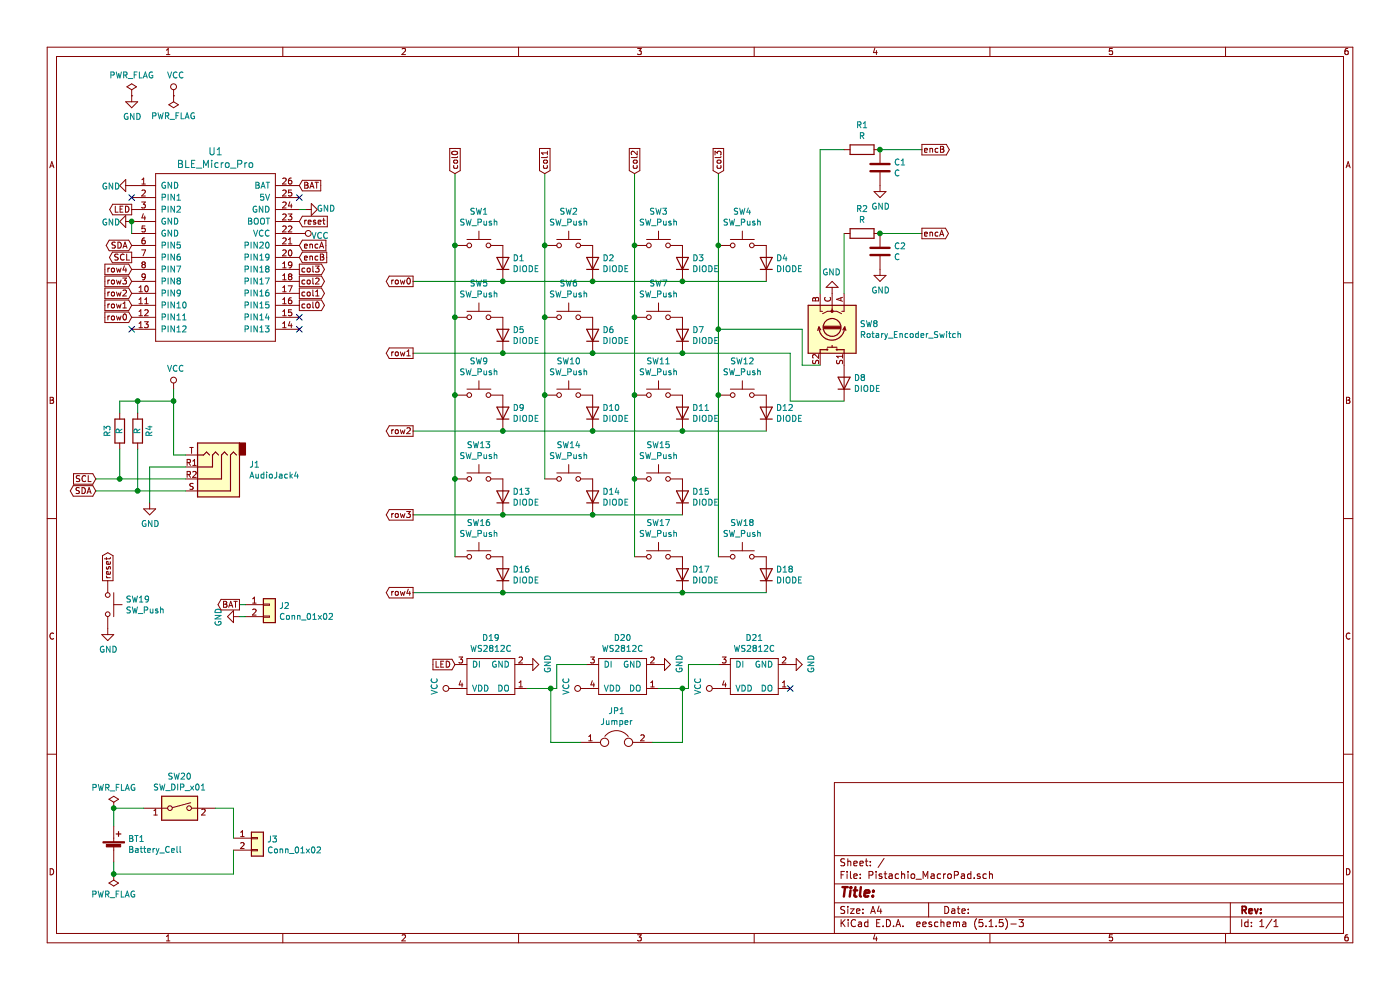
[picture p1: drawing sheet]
EESchema Schematic File Version 4
EELAYER 30 0
EELAYER END
$Descr A4 11693 8268
encoding utf-8
Sheet 1 1
Title ""
Date ""
Rev ""
Comp ""
Comment1 ""
Comment2 ""
Comment3 ""
Comment4 ""
$EndDescr
$Comp
L power:GND #PWR01
U 1 1
P 1100 800
F 0 "#PWR01" H 1100 550 50  0001 C CNN
F 1 "GND" H 1105 627 50  0000 C CNN
F 2 "" H 1100 800 50  0001 C CNN
F 3 "" H 1100 800 50  0001 C CNN
	1    1100 800 
	1    0    0    -1  
$EndComp
$Comp
L power:VCC #PWR02
U 1 1
P 1450 800
F 0 "#PWR02" H 1450 650 50  0001 C CNN
F 1 "VCC" H 1467 973 50  0000 C CNN
F 2 "" H 1450 800 50  0001 C CNN
F 3 "" H 1450 800 50  0001 C CNN
	1    1450 800 
	1    0    0    -1  
$EndComp
$Comp
L power:PWR_FLAG #FLG02
U 1 1
P 1450 800
F 0 "#FLG02" H 1450 875 50  0001 C CNN
F 1 "PWR_FLAG" H 1450 973 50  0000 C CNN
F 2 "" H 1450 800 50  0001 C CNN
F 3 "~" H 1450 800 50  0001 C CNN
	1    1450 800 
	-1   0    0    1   
$EndComp
$Comp
L power:PWR_FLAG #FLG01
U 1 1
P 1100 800
F 0 "#FLG01" H 1100 875 50  0001 C CNN
F 1 "PWR_FLAG" H 1100 973 50  0000 C CNN
F 2 "" H 1100 800 50  0001 C CNN
F 3 "~" H 1100 800 50  0001 C CNN
	1    1100 800 
	1    0    0    -1  
$EndComp
$Comp
L Device:Rotary_Encoder_Switch SW8
U 1 1
P 6950 2750
F 0 "SW8" V 6904 2980 50  0000 L CNN
F 1 "Rotary_Encoder_Switch" V 6995 2980 50  0000 L CNN
F 2 "kbd:PEC12R-4xxxF-Sxxxx" H 6800 2910 50  0001 C CNN
F 3 "~" H 6950 3010 50  0001 C CNN
	1    6950 2750
	0    1    1    0   
$EndComp
$Comp
L Switch:SW_Push SW1
U 1 1
P 4000 2050
F 0 "SW1" H 4000 2335 50  0000 C CNN
F 1 "SW_Push" H 4000 2244 50  0000 C CNN
F 2 "kbd:Kailh_socket_MX_optional" H 4000 2250 50  0001 C CNN
F 3 "~" H 4000 2250 50  0001 C CNN
	1    4000 2050
	1    0    0    -1  
$EndComp
$Comp
L Simulation_SPICE:DIODE D1
U 1 1
P 4200 2200
F 0 "D1" V 4154 2280 50  0000 L CNN
F 1 "DIODE" V 4245 2280 50  0000 L CNN
F 2 "kbd:D3_SMD_v2" H 4200 2200 50  0001 C CNN
F 3 "~" H 4200 2200 50  0001 C CNN
F 4 "Y" H 4200 2200 50  0001 L CNN "Spice_Netlist_Enabled"
F 5 "V" H 4200 2200 50  0001 L CNN "Spice_Primitive"
	1    4200 2200
	0    1    1    0   
$EndComp
$Comp
L Device:R R2
U 1 1
P 7200 1950
F 0 "R2" V 6993 1950 50  0000 C CNN
F 1 "R" V 7084 1950 50  0000 C CNN
F 2 "Resistor_SMD:R_0603_1608Metric_Pad1.05x0.95mm_HandSolder" V 7130 1950 50  0001 C CNN
F 3 "~" H 7200 1950 50  0001 C CNN
	1    7200 1950
	0    1    1    0   
$EndComp
$Comp
L Switch:SW_Push SW2
U 1 1
P 4750 2050
F 0 "SW2" H 4750 2335 50  0000 C CNN
F 1 "SW_Push" H 4750 2244 50  0000 C CNN
F 2 "kbd:Kailh_socket_MX_optional" H 4750 2250 50  0001 C CNN
F 3 "~" H 4750 2250 50  0001 C CNN
	1    4750 2050
	1    0    0    -1  
$EndComp
$Comp
L Simulation_SPICE:DIODE D2
U 1 1
P 4950 2200
F 0 "D2" V 4904 2280 50  0000 L CNN
F 1 "DIODE" V 4995 2280 50  0000 L CNN
F 2 "kbd:D3_SMD_v2" H 4950 2200 50  0001 C CNN
F 3 "~" H 4950 2200 50  0001 C CNN
F 4 "Y" H 4950 2200 50  0001 L CNN "Spice_Netlist_Enabled"
F 5 "V" H 4950 2200 50  0001 L CNN "Spice_Primitive"
	1    4950 2200
	0    1    1    0   
$EndComp
$Comp
L Switch:SW_Push SW3
U 1 1
P 5500 2050
F 0 "SW3" H 5500 2335 50  0000 C CNN
F 1 "SW_Push" H 5500 2244 50  0000 C CNN
F 2 "kbd:Kailh_socket_MX_optional" H 5500 2250 50  0001 C CNN
F 3 "~" H 5500 2250 50  0001 C CNN
	1    5500 2050
	1    0    0    -1  
$EndComp
$Comp
L Simulation_SPICE:DIODE D3
U 1 1
P 5700 2200
F 0 "D3" V 5654 2280 50  0000 L CNN
F 1 "DIODE" V 5745 2280 50  0000 L CNN
F 2 "kbd:D3_SMD_v2" H 5700 2200 50  0001 C CNN
F 3 "~" H 5700 2200 50  0001 C CNN
F 4 "Y" H 5700 2200 50  0001 L CNN "Spice_Netlist_Enabled"
F 5 "V" H 5700 2200 50  0001 L CNN "Spice_Primitive"
	1    5700 2200
	0    1    1    0   
$EndComp
$Comp
L Switch:SW_Push SW4
U 1 1
P 6200 2050
F 0 "SW4" H 6200 2335 50  0000 C CNN
F 1 "SW_Push" H 6200 2244 50  0000 C CNN
F 2 "kbd:Kailh_socket_MX_optional" H 6200 2250 50  0001 C CNN
F 3 "~" H 6200 2250 50  0001 C CNN
	1    6200 2050
	1    0    0    -1  
$EndComp
$Comp
L Simulation_SPICE:DIODE D4
U 1 1
P 6400 2200
F 0 "D4" V 6354 2280 50  0000 L CNN
F 1 "DIODE" V 6445 2280 50  0000 L CNN
F 2 "kbd:D3_SMD_v2" H 6400 2200 50  0001 C CNN
F 3 "~" H 6400 2200 50  0001 C CNN
F 4 "Y" H 6400 2200 50  0001 L CNN "Spice_Netlist_Enabled"
F 5 "V" H 6400 2200 50  0001 L CNN "Spice_Primitive"
	1    6400 2200
	0    1    1    0   
$EndComp
$Comp
L Switch:SW_Push SW5
U 1 1
P 4000 2650
F 0 "SW5" H 4000 2935 50  0000 C CNN
F 1 "SW_Push" H 4000 2844 50  0000 C CNN
F 2 "kbd:Kailh_socket_MX_optional" H 4000 2850 50  0001 C CNN
F 3 "~" H 4000 2850 50  0001 C CNN
	1    4000 2650
	1    0    0    -1  
$EndComp
$Comp
L Simulation_SPICE:DIODE D5
U 1 1
P 4200 2800
F 0 "D5" V 4154 2880 50  0000 L CNN
F 1 "DIODE" V 4245 2880 50  0000 L CNN
F 2 "kbd:D3_SMD_v2" H 4200 2800 50  0001 C CNN
F 3 "~" H 4200 2800 50  0001 C CNN
F 4 "Y" H 4200 2800 50  0001 L CNN "Spice_Netlist_Enabled"
F 5 "V" H 4200 2800 50  0001 L CNN "Spice_Primitive"
	1    4200 2800
	0    1    1    0   
$EndComp
$Comp
L Switch:SW_Push SW6
U 1 1
P 4750 2650
F 0 "SW6" H 4750 2935 50  0000 C CNN
F 1 "SW_Push" H 4750 2844 50  0000 C CNN
F 2 "kbd:Kailh_socket_MX_optional" H 4750 2850 50  0001 C CNN
F 3 "~" H 4750 2850 50  0001 C CNN
	1    4750 2650
	1    0    0    -1  
$EndComp
$Comp
L Simulation_SPICE:DIODE D6
U 1 1
P 4950 2800
F 0 "D6" V 4904 2880 50  0000 L CNN
F 1 "DIODE" V 4995 2880 50  0000 L CNN
F 2 "kbd:D3_SMD_v2" H 4950 2800 50  0001 C CNN
F 3 "~" H 4950 2800 50  0001 C CNN
F 4 "Y" H 4950 2800 50  0001 L CNN "Spice_Netlist_Enabled"
F 5 "V" H 4950 2800 50  0001 L CNN "Spice_Primitive"
	1    4950 2800
	0    1    1    0   
$EndComp
$Comp
L Switch:SW_Push SW7
U 1 1
P 5500 2650
F 0 "SW7" H 5500 2935 50  0000 C CNN
F 1 "SW_Push" H 5500 2844 50  0000 C CNN
F 2 "kbd:Kailh_socket_MX_optional" H 5500 2850 50  0001 C CNN
F 3 "~" H 5500 2850 50  0001 C CNN
	1    5500 2650
	1    0    0    -1  
$EndComp
$Comp
L Simulation_SPICE:DIODE D7
U 1 1
P 5700 2800
F 0 "D7" V 5654 2880 50  0000 L CNN
F 1 "DIODE" V 5745 2880 50  0000 L CNN
F 2 "kbd:D3_SMD_v2" H 5700 2800 50  0001 C CNN
F 3 "~" H 5700 2800 50  0001 C CNN
F 4 "Y" H 5700 2800 50  0001 L CNN "Spice_Netlist_Enabled"
F 5 "V" H 5700 2800 50  0001 L CNN "Spice_Primitive"
	1    5700 2800
	0    1    1    0   
$EndComp
$Comp
L Switch:SW_Push SW12
U 1 1
P 6200 3300
F 0 "SW12" H 6200 3585 50  0000 C CNN
F 1 "SW_Push" H 6200 3494 50  0000 C CNN
F 2 "kbd:Kailh_socket_MX_optional" H 6200 3500 50  0001 C CNN
F 3 "~" H 6200 3500 50  0001 C CNN
	1    6200 3300
	1    0    0    -1  
$EndComp
$Comp
L Simulation_SPICE:DIODE D12
U 1 1
P 6400 3450
F 0 "D12" V 6354 3530 50  0000 L CNN
F 1 "DIODE" V 6445 3530 50  0000 L CNN
F 2 "kbd:D3_SMD_v2" H 6400 3450 50  0001 C CNN
F 3 "~" H 6400 3450 50  0001 C CNN
F 4 "Y" H 6400 3450 50  0001 L CNN "Spice_Netlist_Enabled"
F 5 "V" H 6400 3450 50  0001 L CNN "Spice_Primitive"
	1    6400 3450
	0    1    1    0   
$EndComp
$Comp
L Switch:SW_Push SW9
U 1 1
P 4000 3300
F 0 "SW9" H 4000 3585 50  0000 C CNN
F 1 "SW_Push" H 4000 3494 50  0000 C CNN
F 2 "kbd:Kailh_socket_MX_optional" H 4000 3500 50  0001 C CNN
F 3 "~" H 4000 3500 50  0001 C CNN
	1    4000 3300
	1    0    0    -1  
$EndComp
$Comp
L Simulation_SPICE:DIODE D9
U 1 1
P 4200 3450
F 0 "D9" V 4154 3530 50  0000 L CNN
F 1 "DIODE" V 4245 3530 50  0000 L CNN
F 2 "kbd:D3_SMD_v2" H 4200 3450 50  0001 C CNN
F 3 "~" H 4200 3450 50  0001 C CNN
F 4 "Y" H 4200 3450 50  0001 L CNN "Spice_Netlist_Enabled"
F 5 "V" H 4200 3450 50  0001 L CNN "Spice_Primitive"
	1    4200 3450
	0    1    1    0   
$EndComp
$Comp
L Switch:SW_Push SW10
U 1 1
P 4750 3300
F 0 "SW10" H 4750 3585 50  0000 C CNN
F 1 "SW_Push" H 4750 3494 50  0000 C CNN
F 2 "kbd:Kailh_socket_MX_optional" H 4750 3500 50  0001 C CNN
F 3 "~" H 4750 3500 50  0001 C CNN
	1    4750 3300
	1    0    0    -1  
$EndComp
$Comp
L Simulation_SPICE:DIODE D10
U 1 1
P 4950 3450
F 0 "D10" V 4904 3530 50  0000 L CNN
F 1 "DIODE" V 4995 3530 50  0000 L CNN
F 2 "kbd:D3_SMD_v2" H 4950 3450 50  0001 C CNN
F 3 "~" H 4950 3450 50  0001 C CNN
F 4 "Y" H 4950 3450 50  0001 L CNN "Spice_Netlist_Enabled"
F 5 "V" H 4950 3450 50  0001 L CNN "Spice_Primitive"
	1    4950 3450
	0    1    1    0   
$EndComp
$Comp
L Switch:SW_Push SW11
U 1 1
P 5500 3300
F 0 "SW11" H 5500 3585 50  0000 C CNN
F 1 "SW_Push" H 5500 3494 50  0000 C CNN
F 2 "kbd:Kailh_socket_MX_optional" H 5500 3500 50  0001 C CNN
F 3 "~" H 5500 3500 50  0001 C CNN
	1    5500 3300
	1    0    0    -1  
$EndComp
$Comp
L Simulation_SPICE:DIODE D11
U 1 1
P 5700 3450
F 0 "D11" V 5654 3530 50  0000 L CNN
F 1 "DIODE" V 5745 3530 50  0000 L CNN
F 2 "kbd:D3_SMD_v2" H 5700 3450 50  0001 C CNN
F 3 "~" H 5700 3450 50  0001 C CNN
F 4 "Y" H 5700 3450 50  0001 L CNN "Spice_Netlist_Enabled"
F 5 "V" H 5700 3450 50  0001 L CNN "Spice_Primitive"
	1    5700 3450
	0    1    1    0   
$EndComp
$Comp
L Switch:SW_Push SW13
U 1 1
P 4000 4000
F 0 "SW13" H 4000 4285 50  0000 C CNN
F 1 "SW_Push" H 4000 4194 50  0000 C CNN
F 2 "kbd:Kailh_socket_MX_optional" H 4000 4200 50  0001 C CNN
F 3 "~" H 4000 4200 50  0001 C CNN
	1    4000 4000
	1    0    0    -1  
$EndComp
$Comp
L Simulation_SPICE:DIODE D13
U 1 1
P 4200 4150
F 0 "D13" V 4154 4230 50  0000 L CNN
F 1 "DIODE" V 4245 4230 50  0000 L CNN
F 2 "kbd:D3_SMD_v2" H 4200 4150 50  0001 C CNN
F 3 "~" H 4200 4150 50  0001 C CNN
F 4 "Y" H 4200 4150 50  0001 L CNN "Spice_Netlist_Enabled"
F 5 "V" H 4200 4150 50  0001 L CNN "Spice_Primitive"
	1    4200 4150
	0    1    1    0   
$EndComp
$Comp
L Switch:SW_Push SW14
U 1 1
P 4750 4000
F 0 "SW14" H 4750 4285 50  0000 C CNN
F 1 "SW_Push" H 4750 4194 50  0000 C CNN
F 2 "kbd:Kailh_socket_MX_optional" H 4750 4200 50  0001 C CNN
F 3 "~" H 4750 4200 50  0001 C CNN
	1    4750 4000
	1    0    0    -1  
$EndComp
$Comp
L Simulation_SPICE:DIODE D14
U 1 1
P 4950 4150
F 0 "D14" V 4904 4230 50  0000 L CNN
F 1 "DIODE" V 4995 4230 50  0000 L CNN
F 2 "kbd:D3_SMD_v2" H 4950 4150 50  0001 C CNN
F 3 "~" H 4950 4150 50  0001 C CNN
F 4 "Y" H 4950 4150 50  0001 L CNN "Spice_Netlist_Enabled"
F 5 "V" H 4950 4150 50  0001 L CNN "Spice_Primitive"
	1    4950 4150
	0    1    1    0   
$EndComp
$Comp
L Switch:SW_Push SW15
U 1 1
P 5500 4000
F 0 "SW15" H 5500 4285 50  0000 C CNN
F 1 "SW_Push" H 5500 4194 50  0000 C CNN
F 2 "kbd:Kailh_socket_MX_optional" H 5500 4200 50  0001 C CNN
F 3 "~" H 5500 4200 50  0001 C CNN
	1    5500 4000
	1    0    0    -1  
$EndComp
$Comp
L Simulation_SPICE:DIODE D15
U 1 1
P 5700 4150
F 0 "D15" V 5654 4230 50  0000 L CNN
F 1 "DIODE" V 5745 4230 50  0000 L CNN
F 2 "kbd:D3_SMD_v2" H 5700 4150 50  0001 C CNN
F 3 "~" H 5700 4150 50  0001 C CNN
F 4 "Y" H 5700 4150 50  0001 L CNN "Spice_Netlist_Enabled"
F 5 "V" H 5700 4150 50  0001 L CNN "Spice_Primitive"
	1    5700 4150
	0    1    1    0   
$EndComp
$Comp
L Switch:SW_Push SW18
U 1 1
P 6200 4650
F 0 "SW18" H 6200 4935 50  0000 C CNN
F 1 "SW_Push" H 6200 4844 50  0000 C CNN
F 2 "kbd:Kailh_socket_MX_optional" H 6200 4850 50  0001 C CNN
F 3 "~" H 6200 4850 50  0001 C CNN
	1    6200 4650
	1    0    0    -1  
$EndComp
$Comp
L Simulation_SPICE:DIODE D18
U 1 1
P 6400 4800
F 0 "D18" V 6354 4880 50  0000 L CNN
F 1 "DIODE" V 6445 4880 50  0000 L CNN
F 2 "kbd:D3_SMD_v2" H 6400 4800 50  0001 C CNN
F 3 "~" H 6400 4800 50  0001 C CNN
F 4 "Y" H 6400 4800 50  0001 L CNN "Spice_Netlist_Enabled"
F 5 "V" H 6400 4800 50  0001 L CNN "Spice_Primitive"
	1    6400 4800
	0    1    1    0   
$EndComp
$Comp
L Switch:SW_Push SW16
U 1 1
P 4000 4650
F 0 "SW16" H 4000 4935 50  0000 C CNN
F 1 "SW_Push" H 4000 4844 50  0000 C CNN
F 2 "kbd:Kailh_socket_MX_optional" H 4000 4850 50  0001 C CNN
F 3 "~" H 4000 4850 50  0001 C CNN
	1    4000 4650
	1    0    0    -1  
$EndComp
$Comp
L Simulation_SPICE:DIODE D16
U 1 1
P 4200 4800
F 0 "D16" V 4154 4880 50  0000 L CNN
F 1 "DIODE" V 4245 4880 50  0000 L CNN
F 2 "kbd:D3_SMD_v2" H 4200 4800 50  0001 C CNN
F 3 "~" H 4200 4800 50  0001 C CNN
F 4 "Y" H 4200 4800 50  0001 L CNN "Spice_Netlist_Enabled"
F 5 "V" H 4200 4800 50  0001 L CNN "Spice_Primitive"
	1    4200 4800
	0    1    1    0   
$EndComp
$Comp
L Switch:SW_Push SW17
U 1 1
P 5500 4650
F 0 "SW17" H 5500 4935 50  0000 C CNN
F 1 "SW_Push" H 5500 4844 50  0000 C CNN
F 2 "kbd:Kailh_socket_MX_optional" H 5500 4850 50  0001 C CNN
F 3 "~" H 5500 4850 50  0001 C CNN
	1    5500 4650
	1    0    0    -1  
$EndComp
$Comp
L Simulation_SPICE:DIODE D17
U 1 1
P 5700 4800
F 0 "D17" V 5654 4880 50  0000 L CNN
F 1 "DIODE" V 5745 4880 50  0000 L CNN
F 2 "kbd:D3_SMD_v2" H 5700 4800 50  0001 C CNN
F 3 "~" H 5700 4800 50  0001 C CNN
F 4 "Y" H 5700 4800 50  0001 L CNN "Spice_Netlist_Enabled"
F 5 "V" H 5700 4800 50  0001 L CNN "Spice_Primitive"
	1    5700 4800
	0    1    1    0   
$EndComp
Wire Wire Line
	3800 2050 3800 2650
Connection ~ 3800 2650
Wire Wire Line
	3800 2650 3800 3300
Connection ~ 3800 3300
Wire Wire Line
	3800 3300 3800 4000
Connection ~ 3800 4000
Wire Wire Line
	3800 4000 3800 4650
Wire Wire Line
	4200 2350 4950 2350
Wire Wire Line
	4200 3600 4950 3600
Wire Wire Line
	4200 4300 4950 4300
Wire Wire Line
	4200 4950 5700 4950
Connection ~ 4950 2350
Connection ~ 5700 2350
Wire Wire Line
	4950 2350 5700 2350
Wire Wire Line
	5700 2350 6400 2350
Connection ~ 4950 2950
Wire Wire Line
	4950 2950 4200 2950
Wire Wire Line
	4950 2950 5700 2950
Connection ~ 4950 3600
Connection ~ 5700 3600
Wire Wire Line
	4950 3600 5700 3600
Wire Wire Line
	5700 3600 6400 3600
Connection ~ 4950 4300
Wire Wire Line
	4950 4300 5700 4300
Connection ~ 5700 4950
Wire Wire Line
	5700 4950 6400 4950
Wire Wire Line
	4550 4000 4550 3300
Connection ~ 4550 2650
Wire Wire Line
	4550 2650 4550 2050
Connection ~ 4550 3300
Wire Wire Line
	4550 3300 4550 2650
Wire Wire Line
	5300 2050 5300 2650
Connection ~ 5300 2650
Wire Wire Line
	5300 2650 5300 3300
Connection ~ 5300 3300
Wire Wire Line
	5300 3300 5300 4000
Connection ~ 5300 4000
Wire Wire Line
	5300 4000 5300 4650
Connection ~ 6000 3300
Wire Wire Line
	6000 3300 6000 4650
$Comp
L Simulation_SPICE:DIODE D8
U 1 1
P 7050 3200
F 0 "D8" V 7004 3280 50  0000 L CNN
F 1 "DIODE" V 7095 3280 50  0000 L CNN
F 2 "kbd:D3_SMD_v2" H 7050 3200 50  0001 C CNN
F 3 "~" H 7050 3200 50  0001 C CNN
F 4 "Y" H 7050 3200 50  0001 L CNN "Spice_Netlist_Enabled"
F 5 "V" H 7050 3200 50  0001 L CNN "Spice_Primitive"
	1    7050 3200
	0    1    1    0   
$EndComp
$Comp
L power:GND #PWR08
U 1 1
P 7350 2250
F 0 "#PWR08" H 7350 2000 50  0001 C CNN
F 1 "GND" H 7355 2077 50  0000 C CNN
F 2 "" H 7350 2250 50  0001 C CNN
F 3 "" H 7350 2250 50  0001 C CNN
	1    7350 2250
	1    0    0    -1  
$EndComp
$Comp
L Device:R R1
U 1 1
P 7200 1250
F 0 "R1" V 6993 1250 50  0000 C CNN
F 1 "R" V 7084 1250 50  0000 C CNN
F 2 "Resistor_SMD:R_0603_1608Metric_Pad1.05x0.95mm_HandSolder" V 7130 1250 50  0001 C CNN
F 3 "~" H 7200 1250 50  0001 C CNN
	1    7200 1250
	0    1    1    0   
$EndComp
Wire Wire Line
	6850 1250 7050 1250
Wire Wire Line
	7050 2450 7050 1950
$Comp
L Device:C C1
U 1 1
P 7350 1400
F 0 "C1" H 7465 1446 50  0000 L CNN
F 1 "C" H 7465 1355 50  0000 L CNN
F 2 "Capacitor_SMD:C_0603_1608Metric_Pad1.05x0.95mm_HandSolder" H 7388 1250 50  0001 C CNN
F 3 "~" H 7350 1400 50  0001 C CNN
	1    7350 1400
	1    0    0    -1  
$EndComp
$Comp
L Device:C C2
U 1 1
P 7350 2100
F 0 "C2" H 7465 2146 50  0000 L CNN
F 1 "C" H 7465 2055 50  0000 L CNN
F 2 "Capacitor_SMD:C_0603_1608Metric_Pad1.05x0.95mm_HandSolder" H 7388 1950 50  0001 C CNN
F 3 "~" H 7350 2100 50  0001 C CNN
	1    7350 2100
	1    0    0    -1  
$EndComp
Wire Wire Line
	7350 1250 7700 1250
Connection ~ 7350 1250
Wire Wire Line
	7350 1950 7700 1950
Connection ~ 7350 1950
Wire Wire Line
	6850 1250 6850 2450
$Comp
L power:GND #PWR04
U 1 1
P 7350 1550
F 0 "#PWR04" H 7350 1300 50  0001 C CNN
F 1 "GND" H 7355 1377 50  0000 C CNN
F 2 "" H 7350 1550 50  0001 C CNN
F 3 "" H 7350 1550 50  0001 C CNN
	1    7350 1550
	1    0    0    -1  
$EndComp
$Comp
L power:GND #PWR09
U 1 1
P 6950 2450
F 0 "#PWR09" H 6950 2200 50  0001 C CNN
F 1 "GND" H 6955 2277 50  0000 C CNN
F 2 "" H 6950 2450 50  0001 C CNN
F 3 "" H 6950 2450 50  0001 C CNN
	1    6950 2450
	-1   0    0    1   
$EndComp
$Comp
L kbd:BLE_Micro_Pro U1
U 1 1
P 1800 2400
F 0 "U1" H 1800 3537 60  0000 C CNN
F 1 "BLE_Micro_Pro" H 1800 3431 60  0000 C CNN
F 2 "kbd:ProMicro_BLE" H 1900 1350 60  0001 C CNN
F 3 "" H 1900 1350 60  0000 C CNN
	1    1800 2400
	1    0    0    -1  
$EndComp
$Comp
L Connector_Generic:Conn_01x02 J2
U 1 1
P 2250 5050
F 0 "J2" H 2330 5042 50  0000 L CNN
F 1 "Conn_01x02" H 2330 4951 50  0000 L CNN
F 2 "kbd:S2B-ZR-3.4" H 2250 5050 50  0001 C CNN
F 3 "~" H 2250 5050 50  0001 C CNN
	1    2250 5050
	1    0    0    -1  
$EndComp
$Comp
L power:GND #PWR03
U 1 1
P 1100 1550
F 0 "#PWR03" H 1100 1300 50  0001 C CNN
F 1 "GND" V 1105 1377 50  0000 C CNN
F 2 "" H 1100 1550 50  0001 C CNN
F 3 "" H 1100 1550 50  0001 C CNN
	1    1100 1550
	0    1    1    0   
$EndComp
Wire Wire Line
	1100 1950 1100 1850
$Comp
L power:GND #PWR06
U 1 1
P 1100 1850
F 0 "#PWR06" H 1100 1600 50  0001 C CNN
F 1 "GND" V 1105 1677 50  0000 C CNN
F 2 "" H 1100 1850 50  0001 C CNN
F 3 "" H 1100 1850 50  0001 C CNN
	1    1100 1850
	0    1    1    0   
$EndComp
Connection ~ 1100 1850
$Comp
L power:GND #PWR05
U 1 1
P 2550 1750
F 0 "#PWR05" H 2550 1500 50  0001 C CNN
F 1 "GND" V 2555 1577 50  0000 C CNN
F 2 "" H 2550 1750 50  0001 C CNN
F 3 "" H 2550 1750 50  0001 C CNN
	1    2550 1750
	0    -1   -1   0   
$EndComp
Wire Wire Line
	2500 1750 2550 1750
$Comp
L power:GND #PWR012
U 1 1
P 2000 5150
F 0 "#PWR012" H 2000 4900 50  0001 C CNN
F 1 "GND" H 2005 4977 50  0000 C CNN
F 2 "" H 2000 5150 50  0001 C CNN
F 3 "" H 2000 5150 50  0001 C CNN
	1    2000 5150
	0    1    1    0   
$EndComp
Text GLabel 2500 1550 2    50   Input ~ 0
BAT
Text GLabel 2000 5050 0    50   Output ~ 0
BAT
Wire Wire Line
	2000 5050 2050 5050
Wire Wire Line
	2000 5150 2050 5150
Text GLabel 2500 1850 2    50   Input ~ 0
reset
Text GLabel 2500 2550 2    50   Output ~ 0
col0
$Comp
L power:VCC #PWR07
U 1 1
P 2500 1950
F 0 "#PWR07" H 2500 1800 50  0001 C CNN
F 1 "VCC" V 2517 2123 50  0000 C CNN
F 2 "" H 2500 1950 50  0001 C CNN
F 3 "" H 2500 1950 50  0001 C CNN
	1    2500 1950
	0    1    1    0   
$EndComp
Text GLabel 2500 2450 2    50   Output ~ 0
col1
Text GLabel 2500 2350 2    50   Output ~ 0
col2
Text GLabel 2500 2250 2    50   Output ~ 0
col3
Text GLabel 1100 2650 0    50   Input ~ 0
row0
Text GLabel 1100 2550 0    50   Input ~ 0
row1
Text GLabel 1100 2450 0    50   Input ~ 0
row2
Text GLabel 1100 2350 0    50   Input ~ 0
row3
Text GLabel 1100 2250 0    50   Input ~ 0
row4
Text GLabel 2500 2050 2    50   Input ~ 0
encA
Text GLabel 2500 2150 2    50   Input ~ 0
encB
Text GLabel 1100 2050 0    50   BiDi ~ 0
SDA
Text GLabel 1100 2150 0    50   Output ~ 0
SCL
Text GLabel 1100 1750 0    50   Output ~ 0
LED
NoConn ~ 1100 1650
NoConn ~ 1100 2750
NoConn ~ 2500 2650
NoConn ~ 2500 2750
NoConn ~ 2500 1650
$Comp
L Connector:AudioJack4 J1
U 1 1
P 1750 4000
F 0 "J1" H 1420 3883 50  0000 R CNN
F 1 "AudioJack4" H 1420 3974 50  0000 R CNN
F 2 "kbd:MJ-4PP-9_1side" H 1750 4000 50  0001 C CNN
F 3 "~" H 1750 4000 50  0001 C CNN
	1    1750 4000
	-1   0    0    1   
$EndComp
$Comp
L Switch:SW_Push SW19
U 1 1
P 900 5050
F 0 "SW19" V 854 5198 50  0000 L CNN
F 1 "SW_Push" V 945 5198 50  0000 L CNN
F 2 "kbd:ResetSW_1side" H 900 5250 50  0001 C CNN
F 3 "~" H 900 5250 50  0001 C CNN
	1    900  5050
	0    1    1    0   
$EndComp
$Comp
L power:VCC #PWR010
U 1 1
P 1450 3250
F 0 "#PWR010" H 1450 3100 50  0001 C CNN
F 1 "VCC" H 1467 3423 50  0000 C CNN
F 2 "" H 1450 3250 50  0001 C CNN
F 3 "" H 1450 3250 50  0001 C CNN
	1    1450 3250
	1    0    0    -1  
$EndComp
Text GLabel 800  4100 0    50   BiDi ~ 0
SDA
Text GLabel 800  4000 0    50   Input ~ 0
SCL
$Comp
L power:GND #PWR011
U 1 1
P 1250 4200
F 0 "#PWR011" H 1250 3950 50  0001 C CNN
F 1 "GND" H 1255 4027 50  0000 C CNN
F 2 "" H 1250 4200 50  0001 C CNN
F 3 "" H 1250 4200 50  0001 C CNN
	1    1250 4200
	1    0    0    -1  
$EndComp
Wire Wire Line
	1250 4200 1250 3900
$Comp
L power:GND #PWR013
U 1 1
P 900 5250
F 0 "#PWR013" H 900 5000 50  0001 C CNN
F 1 "GND" H 905 5077 50  0000 C CNN
F 2 "" H 900 5250 50  0001 C CNN
F 3 "" H 900 5250 50  0001 C CNN
	1    900  5250
	1    0    0    -1  
$EndComp
Text GLabel 900  4850 1    50   Output ~ 0
reset
Text GLabel 3800 1450 1    50   Input ~ 0
col0
Text GLabel 4550 1450 1    50   Input ~ 0
col1
Text GLabel 5300 1450 1    50   Input ~ 0
col2
Text GLabel 6000 1450 1    50   Input ~ 0
col3
Wire Wire Line
	3800 1450 3800 2050
Connection ~ 3800 2050
Wire Wire Line
	4550 1450 4550 2050
Connection ~ 4550 2050
Wire Wire Line
	5300 1450 5300 2050
Connection ~ 5300 2050
Wire Wire Line
	6000 1450 6000 2050
Connection ~ 6000 2050
Text GLabel 3450 2350 0    50   Output ~ 0
row0
Text GLabel 3450 2950 0    50   Output ~ 0
row1
Text GLabel 3450 3600 0    50   Output ~ 0
row2
Text GLabel 3450 4300 0    50   Output ~ 0
row3
Text GLabel 3450 4950 0    50   Output ~ 0
row4
Wire Wire Line
	3450 2350 4200 2350
Connection ~ 4200 2350
Wire Wire Line
	3450 2950 4200 2950
Connection ~ 4200 2950
Wire Wire Line
	3450 3600 4200 3600
Connection ~ 4200 3600
Wire Wire Line
	3450 4300 4200 4300
Connection ~ 4200 4300
Wire Wire Line
	3450 4950 4200 4950
Connection ~ 4200 4950
Wire Wire Line
	1450 3250 1450 3350
Wire Wire Line
	6000 2050 6000 2750
Wire Wire Line
	5700 2950 6600 2950
Wire Wire Line
	6600 2950 6600 3350
Wire Wire Line
	6600 3350 7050 3350
Connection ~ 5700 2950
Wire Wire Line
	6850 3050 6700 3050
Wire Wire Line
	6700 3050 6700 2750
Wire Wire Line
	6700 2750 6000 2750
Connection ~ 6000 2750
Wire Wire Line
	6000 2750 6000 3300
Wire Wire Line
	1450 3800 1550 3800
Wire Wire Line
	1250 3900 1550 3900
Wire Wire Line
	800  4000 1000 4000
Wire Wire Line
	800  4100 1150 4100
$Comp
L Device:R R4
U 1 1
P 1150 3600
F 0 "R4" V 1050 3600 50  0000 C CNN
F 1 "R" V 1150 3600 50  0000 C CNN
F 2 "Resistor_SMD:R_0603_1608Metric_Pad1.05x0.95mm_HandSolder" V 1080 3600 50  0001 C CNN
F 3 "~" H 1150 3600 50  0001 C CNN
	1    1150 3600
	-1   0    0    1   
$EndComp
$Comp
L Device:R R3
U 1 1
P 1000 3600
F 0 "R3" V 1100 3600 50  0000 C CNN
F 1 "R" V 1000 3600 50  0000 C CNN
F 2 "Resistor_SMD:R_0603_1608Metric_Pad1.05x0.95mm_HandSolder" V 930 3600 50  0001 C CNN
F 3 "~" H 1000 3600 50  0001 C CNN
	1    1000 3600
	-1   0    0    1   
$EndComp
Wire Wire Line
	1000 3750 1000 4000
Connection ~ 1000 4000
Wire Wire Line
	1000 4000 1550 4000
Wire Wire Line
	1150 3750 1150 4100
Connection ~ 1150 4100
Wire Wire Line
	1150 4100 1550 4100
Wire Wire Line
	1000 3450 1000 3350
Wire Wire Line
	1000 3350 1150 3350
Connection ~ 1450 3350
Wire Wire Line
	1450 3350 1450 3800
Wire Wire Line
	1150 3450 1150 3350
Connection ~ 1150 3350
Wire Wire Line
	1150 3350 1450 3350
$Comp
L kbd:WS2812C D19
U 1 1
P 4100 5650
F 0 "D19" H 4100 5975 50  0000 C CNN
F 1 "WS2812C" H 4100 5884 50  0000 C CNN
F 2 "kbd:WS2812C-2020" H 4100 5700 50  0001 C CNN
F 3 "" H 4100 5700 50  0001 C CNN
	1    4100 5650
	1    0    0    -1  
$EndComp
$Comp
L kbd:WS2812C D20
U 1 1
P 5200 5650
F 0 "D20" H 5200 5975 50  0000 C CNN
F 1 "WS2812C" H 5200 5884 50  0000 C CNN
F 2 "kbd:WS2812C-2020" H 5200 5700 50  0001 C CNN
F 3 "" H 5200 5700 50  0001 C CNN
	1    5200 5650
	1    0    0    -1  
$EndComp
Text GLabel 3800 5550 0    50   Input ~ 0
LED
$Comp
L power:VCC #PWR017
U 1 1
P 3800 5750
F 0 "#PWR017" H 3800 5600 50  0001 C CNN
F 1 "VCC" H 3817 5923 50  0000 C CNN
F 2 "" H 3800 5750 50  0001 C CNN
F 3 "" H 3800 5750 50  0001 C CNN
	1    3800 5750
	0    -1   -1   0   
$EndComp
$Comp
L power:GND #PWR014
U 1 1
P 4400 5550
F 0 "#PWR014" H 4400 5300 50  0001 C CNN
F 1 "GND" H 4405 5377 50  0000 C CNN
F 2 "" H 4400 5550 50  0001 C CNN
F 3 "" H 4400 5550 50  0001 C CNN
	1    4400 5550
	0    -1   -1   0   
$EndComp
$Comp
L power:GND #PWR016
U 1 1
P 6600 5550
F 0 "#PWR016" H 6600 5300 50  0001 C CNN
F 1 "GND" H 6605 5377 50  0000 C CNN
F 2 "" H 6600 5550 50  0001 C CNN
F 3 "" H 6600 5550 50  0001 C CNN
	1    6600 5550
	0    -1   -1   0   
$EndComp
$Comp
L power:VCC #PWR018
U 1 1
P 4900 5750
F 0 "#PWR018" H 4900 5600 50  0001 C CNN
F 1 "VCC" H 4917 5923 50  0000 C CNN
F 2 "" H 4900 5750 50  0001 C CNN
F 3 "" H 4900 5750 50  0001 C CNN
	1    4900 5750
	0    -1   -1   0   
$EndComp
$Comp
L kbd:WS2812C D21
U 1 1
P 6300 5650
F 0 "D21" H 6300 5975 50  0000 C CNN
F 1 "WS2812C" H 6300 5884 50  0000 C CNN
F 2 "kbd:WS2812C-2020" H 6300 5700 50  0001 C CNN
F 3 "" H 6300 5700 50  0001 C CNN
	1    6300 5650
	1    0    0    -1  
$EndComp
$Comp
L power:GND #PWR015
U 1 1
P 5500 5550
F 0 "#PWR015" H 5500 5300 50  0001 C CNN
F 1 "GND" H 5505 5377 50  0000 C CNN
F 2 "" H 5500 5550 50  0001 C CNN
F 3 "" H 5500 5550 50  0001 C CNN
	1    5500 5550
	0    -1   -1   0   
$EndComp
Wire Wire Line
	5500 5750 5700 5750
Wire Wire Line
	5750 5750 5750 5550
$Comp
L power:VCC #PWR019
U 1 1
P 6000 5750
F 0 "#PWR019" H 6000 5600 50  0001 C CNN
F 1 "VCC" H 6017 5923 50  0000 C CNN
F 2 "" H 6000 5750 50  0001 C CNN
F 3 "" H 6000 5750 50  0001 C CNN
	1    6000 5750
	0    -1   -1   0   
$EndComp
Wire Wire Line
	5750 5550 6000 5550
Wire Wire Line
	4650 5750 4650 5550
Wire Wire Line
	4650 5550 4900 5550
Wire Wire Line
	4400 5750 4600 5750
NoConn ~ 6600 5750
$Comp
L Device:Jumper JP1
U 1 1
P 5150 6200
F 0 "JP1" H 5150 6464 50  0000 C CNN
F 1 "Jumper" H 5150 6373 50  0000 C CNN
F 2 "Jumper:SolderJumper-2_P1.3mm_Open_RoundedPad1.0x1.5mm" H 5150 6200 50  0001 C CNN
F 3 "~" H 5150 6200 50  0001 C CNN
	1    5150 6200
	1    0    0    -1  
$EndComp
Wire Wire Line
	4600 5750 4600 6200
Wire Wire Line
	4600 6200 4850 6200
Connection ~ 4600 5750
Wire Wire Line
	4600 5750 4650 5750
Wire Wire Line
	5450 6200 5700 6200
Wire Wire Line
	5700 6200 5700 5750
Connection ~ 5700 5750
Wire Wire Line
	5700 5750 5750 5750
Text GLabel 7700 1950 2    50   Output ~ 0
encA
Text GLabel 7700 1250 2    50   Output ~ 0
encB
$Comp
L Switch:SW_DIP_x01 SW20
U 1 1
P 1500 6750
F 0 "SW20" H 1500 7017 50  0000 C CNN
F 1 "SW_DIP_x01" H 1500 6926 50  0000 C CNN
F 2 "kbd:SlideSwitch_IS-2245S-G" H 1500 6750 50  0001 C CNN
F 3 "~" H 1500 6750 50  0001 C CNN
	1    1500 6750
	1    0    0    -1  
$EndComp
$Comp
L Device:Battery_Cell BT1
U 1 1
P 950 7100
F 0 "BT1" H 1068 7196 50  0000 L CNN
F 1 "Battery_Cell" H 1068 7105 50  0000 L CNN
F 2 "kbd:BAT_HLD-001" V 950 7160 50  0001 C CNN
F 3 "~" V 950 7160 50  0001 C CNN
	1    950  7100
	1    0    0    -1  
$EndComp
$Comp
L Connector_Generic:Conn_01x02 J3
U 1 1
P 2150 7000
F 0 "J3" H 2230 6992 50  0000 L CNN
F 1 "Conn_01x02" H 2230 6901 50  0000 L CNN
F 2 "kbd:POWER_PAD" H 2150 7000 50  0001 C CNN
F 3 "~" H 2150 7000 50  0001 C CNN
	1    2150 7000
	1    0    0    -1  
$EndComp
$Comp
L power:PWR_FLAG #FLG03
U 1 1
P 950 6750
F 0 "#FLG03" H 950 6825 50  0001 C CNN
F 1 "PWR_FLAG" H 950 6923 50  0000 C CNN
F 2 "" H 950 6750 50  0001 C CNN
F 3 "~" H 950 6750 50  0001 C CNN
	1    950  6750
	1    0    0    -1  
$EndComp
Wire Wire Line
	950  6900 950  6750
Wire Wire Line
	950  6750 1200 6750
Wire Wire Line
	1800 6750 1950 6750
Wire Wire Line
	1950 6750 1950 7000
Wire Wire Line
	1950 7100 1950 7300
Wire Wire Line
	1950 7300 950  7300
Wire Wire Line
	950  7300 950  7200
Connection ~ 950  6750
$Comp
L power:PWR_FLAG #FLG04
U 1 1
P 950 7300
F 0 "#FLG04" H 950 7375 50  0001 C CNN
F 1 "PWR_FLAG" H 950 7473 50  0000 C CNN
F 2 "" H 950 7300 50  0001 C CNN
F 3 "~" H 950 7300 50  0001 C CNN
	1    950  7300
	-1   0    0    1   
$EndComp
Connection ~ 950  7300
$EndSCHEMATC
